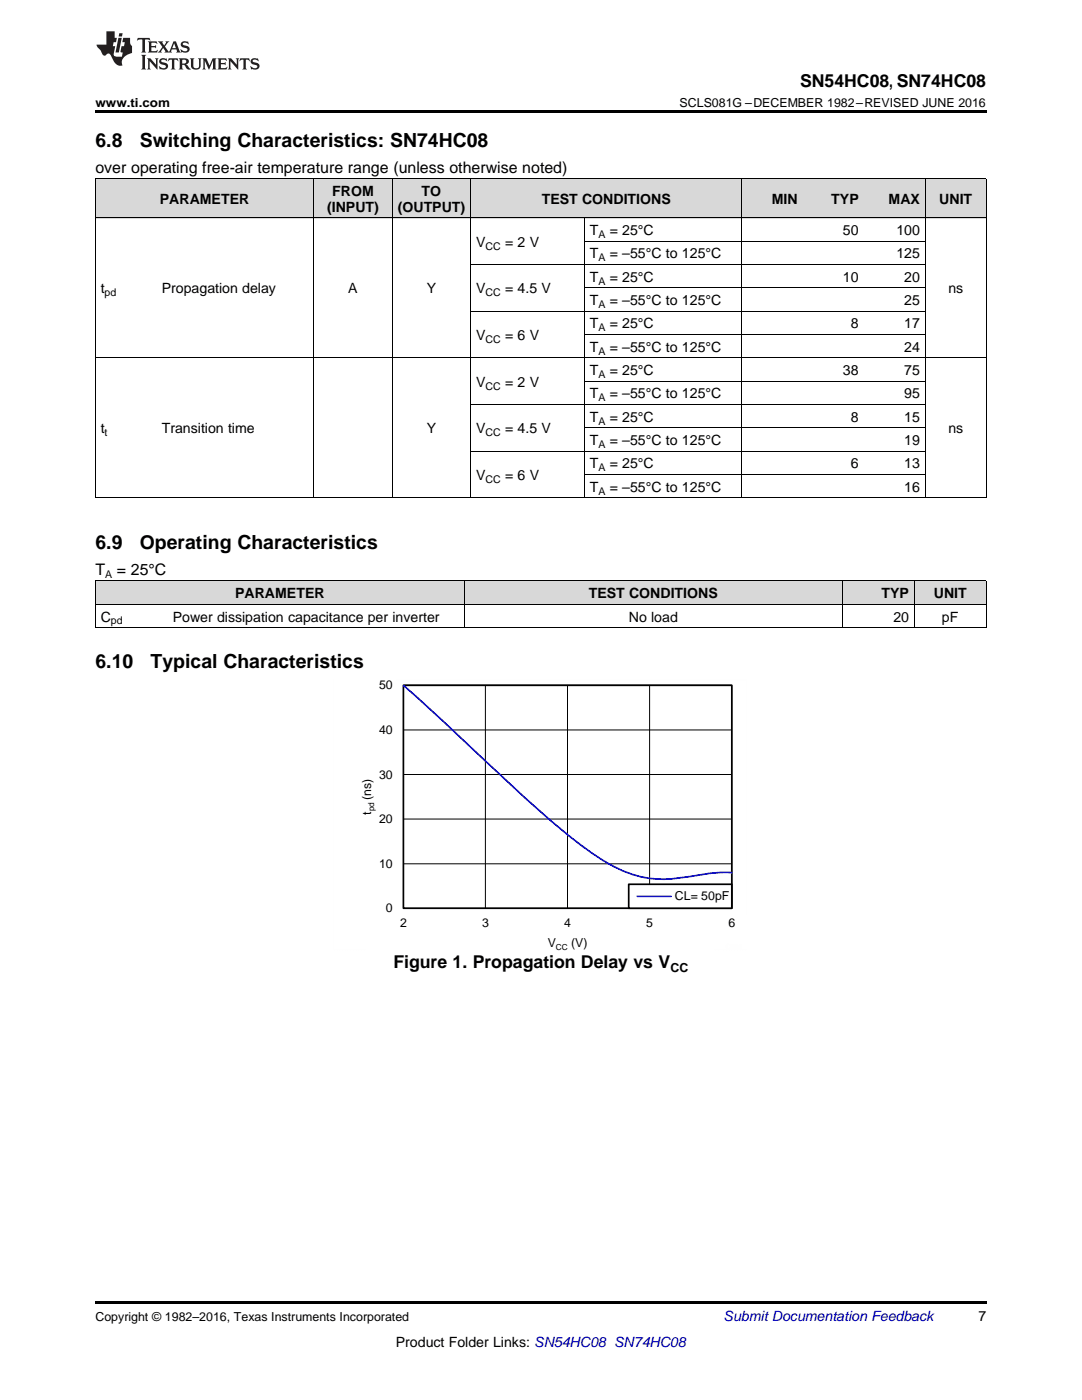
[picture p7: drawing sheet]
<svg xmlns="http://www.w3.org/2000/svg" width="216mm" height="279mm" viewBox="0 0 216 279" stroke-linecap="round" stroke-linejoin="round" font-family="sans-serif">
<g fill="#d8d8d8">
<path d="M19 116h14.4v4.7h-14.4z"/>
<path d="M33.4 116h59.3v4.7h-59.3z"/>
<path d="M92.7 116h75.4v4.7h-75.4z"/>
<path d="M168.1 116h14.4v4.7h-14.4z"/>
<path d="M182.5 116h14.3v4.7h-14.3z"/>
<path d="M19 35.7h12.2v7.8h-12.2z"/>
<path d="M31.2 35.7h31.4v7.8h-31.4z"/>
<path d="M62.6 35.7h15.7v7.8h-15.7z"/>
<path d="M78.3 35.7h15.7v7.8h-15.7z"/>
<path d="M94 35.7h22.7v7.8h-22.7z"/>
<path d="M116.7 35.7h31.3v7.8h-31.3z"/>
<path d="M148 35.7h12.2v7.8h-12.2z"/>
<path d="M160.2 35.7h12.2v7.8h-12.2z"/>
<path d="M172.4 35.7h12.2v7.8h-12.2z"/>
<path d="M184.6 35.7h12.2v7.8h-12.2z"/>
</g>
<path d="M19 259.7h177.8v.5h-177.8z" fill="#000"/>
<path d="M80.5 136.7h65.5v44.6h-65.5zM96.9 136.7v44.6M113.2 136.7v44.6M129.6 136.7v44.6M80.5 154.6h65.5M80.5 145.7h65.5M80.5 172.4h65.5M80.5 163.5h65.5" fill="none" stroke="#000" stroke-width=".2"/>
<path d="M80.5 136.8h65.5v44.5h-65.5z" fill="none" stroke="#000" stroke-width=".34"/>
<path d="M80.5 136.8l7.3 6.6 11.4 10.7a160.5 160.5 0 0 0 20.8 17.4 21.9 21.9 0 0 0 17.5 3.4l2.8-.4a25.1 25.1 0 0 1 5.7-.3" fill="none" stroke="#00f" stroke-width=".34"/>
<path d="M125.5 176.5h20.5v4.8h-20.5z" fill-rule="evenodd" fill="#fff"/>
<path d="M125.5 176.5h20.5v4.8h-20.5z" fill="none" stroke="#000" stroke-width=".34"/>
<path d="M127.1 178.9h6.8" fill="none" stroke="#00f" stroke-width=".34"/>
<path d="M66.5 135.7v53.9M79.2 135.7h69.8M149 135.7v46.8M66.5 189.5h6.4M142.6 189.5h6.4" fill="none" stroke="#fefefe" stroke-width=".2" stroke-dasharray=".4 .1" stroke-linecap="butt"/>
<g fill="none" stroke="#000" stroke-width=".2">
<path d="M19 35.6h177.8M19.1 35.7v63.7M62.6 35.7v63.7M78.2 35.7v63.7M93.9 35.7v63.7M148 35.7v63.7M184.6 35.7v63.7M196.8 35.7v63.7M19 43.5h177.8M94 52.8h90.6M116.6 43.5v55.9M116.7 57.4h67.9"/>
<path d="M116.7 48.1h67.9M19 71.4h177.8M94 62.1h90.6M116.7 76.1h67.9M116.7 66.8h67.9M19 99.4h177.8M94 90h90.6M94 80.7h90.6M116.7 94.7h67.9M116.7 85.4h67.9M19 115.9h177.8M19.1 116v9.3"/>
<path d="M92.6 116v9.3M168 116v9.3M182.4 116v9.3M196.8 116v9.3M19 125.3h177.8M19 120.6h177.8"/>
</g>
<path d="M19 22h177.8v.5h-177.8z" fill="#000"/>
<g fill="#231f20">
<path d="M27.5 7.6l-.1 .5 .4-.2h.6v.1v2.1l-.2 .4h1l-.3-.4v-2.1l.1-.1h.5l.5 .2-.2-.5zM29.5 8.3l.2 .3v1.5l-.2 .4h1.8l.2-.6a1.04 1.04 0 0 1-1.3 .2v-.7h.6l.3 .2v-.6l-.3 .2h-.6v-.6l.8-.1 .4 .3-.2-.5zM31.5 8.3l.9 1.1-.9 1.1h.8l-.2-.2 .5-.7 .4 .7-.2 .2h1.5l-.1-.2 .1-.4h.9l.1 .4-.2 .2h1l-.3-.3-.7-1.9h-.5l-.9 2-.8-1 .9-1h-.8l.1 .3-.3 .5-.4-.6 .2-.2zM34.7 8.6l.4 1h-.7zM36.3 8.4a.63 .63 0 0 0-.2 .7 .63 .63 0 0 0 .6 .4l.6 .2 .1 .2a.75 .75 0 0 1-.7 .4 .75 .75 0 0 1-.6-.5l.1 .7 .1-.1a1.11 1.11 0 0 0 1.5-.6 1.13 1.13 0 0 0-1.2-.8l-.1-.4a1.04 1.04 0 0 1 1.2 .2l-.2-.5-.1 .1-.5-.2zM28.2 10.9l.2 .4v2.2l-.2 .4h1l-.3-.4v-2.2l.3-.4zM29.3 11.6l.3 .4v1.5l-.3 .4h.8l-.2-.4v-1.3l1.5 1.7v-1.9l.2-.4h-.7l.2 .4v.9l-1.1-1.3zM32 11.8a.62 .62 0 0 0-.2 .7 .62 .62 0 0 0 .6 .4l.6 .1 .1 .3a.76 .76 0 0 1-.7 .3 .76 .76 0 0 1-.6-.4l.1 .7 .1-.1a1.11 1.11 0 0 0 1.5-.6 1.13 1.13 0 0 0-1.2-.8l-.1-.4a1.04 1.04 0 0 1 1.2 .2l-.2-.6-.1 .1-.5-.1zM33.7 11.6l-.2 .6a.61 .61 0 0 1 .8-.3v1.6l-.2 .4h.9l-.2-.4v-1.6a.63 .63 0 0 1 .8 .3l-.2-.6zM35.6 11.6l.3 .4v1.5l-.3 .4h1l-.2-.2v-.8l.5 .2a.76 .76 0 0 0 1.2 .7l-1-1a.58 .58 0 0 0 .6-.5 .58 .58 0 0 0-.5-.6zM36.4 11.9h.1a.45 .45 0 0 1 .5 .1 .45 .45 0 0 1 .1 .5l-.7 .2zM37.9 11.6l.2 .2a2.17 2.17 0 0 0 .3 1.9 .99 .99 0 0 0 1.6-.6v-1.1l.2-.4h-.7l.2 .2a1.92 1.92 0 0 1-.2 1.8 .6 .6 0 0 1-.9-.5v-1.1l.2-.4zM40.4 11.6l.2 .4v1.5l-.2 .4h.7l-.2-.4v-1.4l.8 1.8 .8-1.8v1.4l-.2 .4h.9l-.2-.4v-1.5l.2-.4h-.8l-.6 1.5-.6-1.5zM43.4 11.6l.2 .4v1.5l-.2 .4h1.8l.2-.6a1.04 1.04 0 0 1-1.3 .1v-.6h.5l.4 .2v-.6l-.4 .2h-.5v-.7h.8l.3 .3-.1-.6zM45.5 11.6l.2 .4v1.5l-.2 .4h.7l-.2-.4v-1.3l1.5 1.7v-1.9l.2-.4h-.7l.2 .4v.9l-1.1-1.3zM47.9 11.6l-.1 .6a.61 .61 0 0 1 .8-.3v1.6l-.3 .4h1l-.3-.4 .1-1.6a.63 .63 0 0 1 .7 .3l-.1-.6zM50.2 11.8a.62 .62 0 0 0-.2 .7 .62 .62 0 0 0 .6 .4l.6 .1 .2 .3a.76 .76 0 0 1-.8 .3 .76 .76 0 0 1-.6-.4l.1 .7 .2-.1a1.11 1.11 0 0 0 1.5-.6 1.13 1.13 0 0 0-1.3-.8l-.1-.4a1.04 1.04 0 0 1 1.2 .2l-.1-.6-.2 .1-.5-.1z"/>
<path d="M21.2 6.3v2.6h-1.9l.1 .4 .7 .9a.91 .91 0 0 0 1 .8 .56 .56 0 0 1 .5-.3 .56 .56 0 0 1 .5 .3l.4 .8a1.53 1.53 0 0 0 1.9 1.2 1.54 1.54 0 0 1 1-2.1l.9-.3v-1.4a1.52 1.52 0 0 1-.3-1.6h-1.4l-.2 .8h.5l-.2 .8h-.4l-.2 1v.2l.4 .1-.2 .8a1.93 1.93 0 0 1-1.6-.3l.3-1.8h-.5l.2-.8h.4l.2-.8h-.4v-1.3zM23.6 7.6l-.6 2.9h.7l.6-2.9zM23.8 6.6l-.1 .7h.6l.2-.7z"/>
</g>
<g font-size="3.9">
<text x="19" y="29.3">6.8</text>
<text x="27.9" y="29.3">Switching Characteristics: SN74HC08</text>
<text x="19" y="109.6">6.9</text>
<text x="27.9" y="109.6">Operating Characteristics</text>
<text x="19" y="133.4">6.10</text>
<text x="30.1" y="133.4">Typical Characteristics</text>
</g>
<g font-size="3.5">
<text x="159.6" y="17.3">SN54HC08, SN74HC08</text>
<text x="78.5" y="193.2">Figure 1. Propagation Delay vs V</text>
</g>
<g font-size="3.2">
<text x="19" y="34.4">over operating free-air temperature range (unless otherwise noted)</text>
<text x="19" y="114.7">T</text>
<text x="23.3" y="114.7">= 25°C</text>
</g>
<g font-size="2.8">
<text x="31.9" y="40.7">PARAMETER</text>
<text x="66.3" y="39.1">FROM</text>
<text x="84.1" y="39.1">TO</text>
<text x="108.1" y="40.7">TEST CONDITIONS</text>
<text x="154" y="40.7">MIN</text>
<text x="165.9" y="40.7">TYP</text>
<text x="177.3" y="40.7">MAX</text>
<text x="187.4" y="40.7">UNIT</text>
<text x="65.3" y="42.3">(INPUT)</text>
<text x="79.4" y="42.3">(OUTPUT)</text>
<text x="117.7" y="46.9">T</text>
<text x="121.7" y="46.9">= 25°C</text>
<text x="168.2" y="46.9">50</text>
<text x="178.9" y="46.9">100</text>
<text x="95" y="49.2">V</text>
<text x="100.8" y="49.2">= 2 V</text>
<text x="117.7" y="51.6">T</text>
<text x="121.7" y="51.6">= –55°C to 125°C</text>
<text x="178.9" y="51.6">125</text>
<text x="20.1" y="58.6">t</text>
<text x="32.3" y="58.6">Propagation delay</text>
<text x="69.5" y="58.6">A</text>
<text x="85.2" y="58.6">Y</text>
<text x="95" y="58.6">V</text>
<text x="100.8" y="58.6">= 4.5 V</text>
<text x="117.7" y="56.2">T</text>
<text x="121.7" y="56.2">= 25°C</text>
<text x="168.2" y="56.2">10</text>
<text x="180.4" y="56.2">20</text>
<text x="189.2" y="58.6">ns</text>
<text x="117.7" y="60.9">T</text>
<text x="117.7" y="65.5">T</text>
<text x="121.7" y="60.9">= –55°C to 125°C</text>
<text x="121.7" y="65.5">= 25°C</text>
<text x="169.8" y="65.5">8</text>
<text x="180.4" y="60.9">25</text>
<text x="180.4" y="65.5">17</text>
<text x="95" y="67.9">V</text>
<text x="100.8" y="67.9">= 6 V</text>
<text x="117.7" y="70.2">T</text>
<text x="121.7" y="70.2">= –55°C to 125°C</text>
<text x="180.4" y="70.2">24</text>
<text x="95" y="77.2">V</text>
<text x="100.8" y="77.2">= 2 V</text>
<text x="117.7" y="74.9">T</text>
<text x="121.7" y="74.9">= 25°C</text>
<text x="168.2" y="74.9">38</text>
<text x="180.4" y="74.9">75</text>
<text x="117.7" y="79.5">T</text>
<text x="121.7" y="79.5">= –55°C to 125°C</text>
<text x="180.4" y="79.5">95</text>
<text x="20.1" y="86.5">t</text>
<text x="32.3" y="86.5">Transition time</text>
<text x="85.2" y="86.5">Y</text>
<text x="95" y="86.5">V</text>
<text x="100.8" y="86.5">= 4.5 V</text>
<text x="117.7" y="84.2">T</text>
<text x="117.7" y="88.8">T</text>
<text x="121.7" y="84.2">= 25°C</text>
<text x="121.7" y="88.8">= –55°C to 125°C</text>
<text x="169.8" y="84.2">8</text>
<text x="180.4" y="84.2">15</text>
<text x="180.4" y="88.8">19</text>
<text x="189.2" y="86.5">ns</text>
<text x="95" y="95.8">V</text>
<text x="100.8" y="95.8">= 6 V</text>
<text x="117.7" y="93.5">T</text>
<text x="121.7" y="93.5">= 25°C</text>
<text x="169.8" y="93.5">6</text>
<text x="180.4" y="93.5">13</text>
<text x="117.7" y="98.1">T</text>
<text x="121.7" y="98.1">= –55°C to 125°C</text>
<text x="180.4" y="98.1">16</text>
<text x="46.9" y="119.4">PARAMETER</text>
<text x="117.5" y="119.4">TEST CONDITIONS</text>
<text x="175.9" y="119.4">TYP</text>
<text x="186.3" y="119.4">UNIT</text>
<text x="20.1" y="124">C</text>
<text x="34.5" y="124">Power dissipation capacitance per inverter</text>
<text x="125.5" y="124">No load</text>
<text x="178.3" y="124">20</text>
<text x="188" y="124">pF</text>
<text x="195.3" y="263.6">7</text>
<text x="79" y="268.9">Product Folder Links: SN54HC08 SN74HC08</text>
</g>
<text font-size="2.8" fill="#0000c8" x="144.4" y="263.6">Submit Documentation Feedback</text>
<g font-size="2.5">
<text x="19" y="21.4">www.ti.com</text>
<text x="135.6" y="21.4">SCLS081G –DECEMBER 1982–REVISED JUNE 2016</text>
<text x="75.6" y="137.6">50</text>
<text x="75.6" y="146.5">40</text>
<text x="75.6" y="155.4">30</text>
<text x="74.1" y="159.7" transform="rotate(-90 74.1 159.7)">(ns)</text>
<text x="74.1" y="162.6" transform="rotate(-90 74.1 162.6)">t</text>
<text x="75.6" y="164.3">20</text>
<text x="75.6" y="173.2">10</text>
<text x="134.6" y="179.7">CL= 50pF</text>
<text x="77" y="182.1">0</text>
<text x="79.8" y="185">2</text>
<text x="96.2" y="185">3</text>
<text x="112.6" y="185">4</text>
<text x="129" y="185">5</text>
<text x="145.3" y="185">6</text>
<text x="109.3" y="188.9">V</text>
<text x="114" y="188.9">(V)</text>
<text x="133.8" y="193.9">CC</text>
<text x="19" y="263.6">Copyright © 1982–2016, Texas Instruments Incorporated</text>
</g>
<g font-size="2.1">
<text x="119.4" y="47.5">A</text>
<text x="96.9" y="49.8">CC</text>
<text x="119.4" y="52.1">A</text>
<text x="20.9" y="59.1">pd</text>
<text x="96.9" y="59.1">CC</text>
<text x="119.4" y="56.8">A</text>
<text x="119.4" y="61.5">A</text>
<text x="96.9" y="68.4">CC</text>
<text x="119.4" y="66.1">A</text>
<text x="119.4" y="70.8">A</text>
<text x="96.9" y="77.8">CC</text>
<text x="119.4" y="75.4">A</text>
<text x="119.4" y="80.1">A</text>
<text x="20.9" y="87.1">t</text>
<text x="96.9" y="87.1">CC</text>
<text x="119.4" y="84.7">A</text>
<text x="119.4" y="89.4">A</text>
<text x="119.4" y="94.1">A</text>
<text x="96.9" y="96.4">CC</text>
<text x="119.4" y="98.7">A</text>
<text x="21" y="115.4">A</text>
<text x="22.1" y="124.6">pd</text>
</g>
<g font-size="1.7">
<text x="74.7" y="161.9" transform="rotate(-90 74.7 161.9)">pd</text>
<text x="110.9" y="189.5">CC</text>
</g>
</svg>
